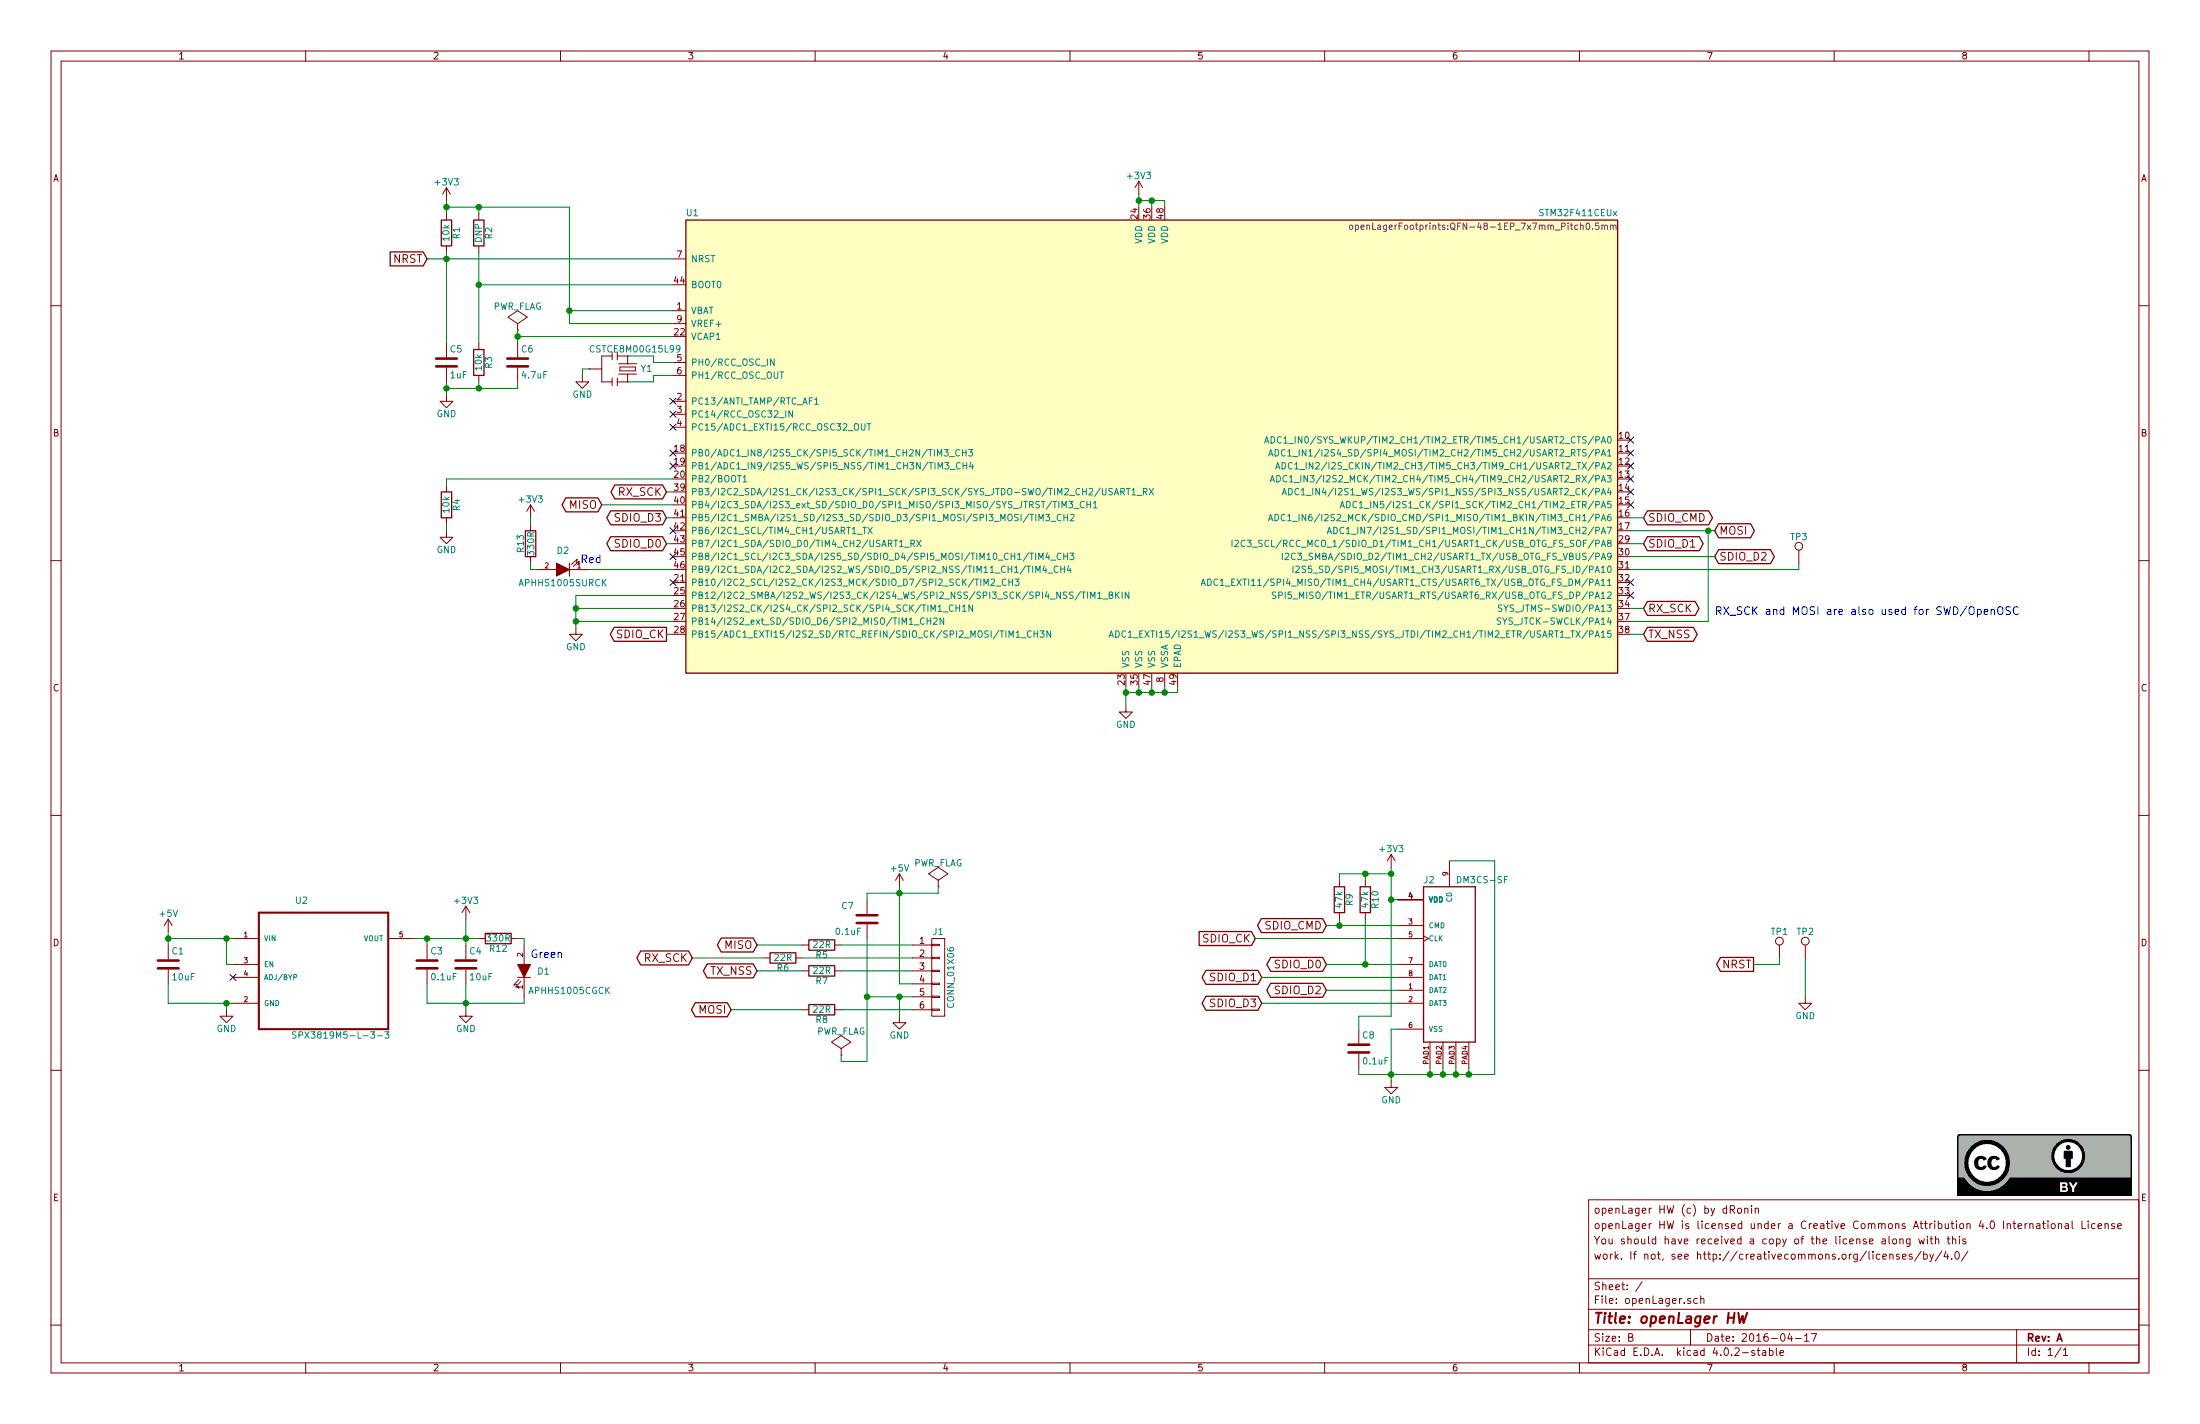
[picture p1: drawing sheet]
EESchema Schematic File Version 2
LIBS:power
LIBS:device
LIBS:transistors
LIBS:conn
LIBS:linear
LIBS:regul
LIBS:74xx
LIBS:cmos4000
LIBS:adc-dac
LIBS:memory
LIBS:xilinx
LIBS:microcontrollers
LIBS:dsp
LIBS:microchip
LIBS:analog_switches
LIBS:motorola
LIBS:texas
LIBS:intel
LIBS:audio
LIBS:interface
LIBS:digital-audio
LIBS:philips
LIBS:display
LIBS:cypress
LIBS:siliconi
LIBS:opto
LIBS:atmel
LIBS:contrib
LIBS:valves
LIBS:stm32
LIBS:openLager-cache
EELAYER 25 0
EELAYER END
$Descr B 17000 11000
encoding utf-8
Sheet 1 1
Title "openLager HW"
Date "2016-04-17"
Rev "A"
Comp ""
Comment1 "work. If not, see http://creativecommons.org/licenses/by/4.0/"
Comment2 "You should have received a copy of the license along with this"
Comment3 "openLager HW is licensed under a Creative Commons Attribution 4.0 International License"
Comment4 "openLager HW (c) by dRonin"
$EndDescr
$Comp
L SMD-RESONATOR-8MHZ-33PF-0.1%(3P-3.2X1.3MM) Y1
U 1 1
P 4850 2850
F 0 "Y1" V 4850 2950 50  0000 L CNN
F 1 "CSTCE8M00G15L99" V 4700 2550 50  0000 L CNN
F 2 "openLagerFootprints:X3-SMD-3.6X1.3X0.8MM" H 4850 2850 50  0001 L CNN
F 3 "" H 4850 2850 60  0000 C CNN
	1    4850 2850
	0    1    1    0   
$EndComp
$Comp
L GND #PWR01
U 1 1
P 1750 7800
F 0 "#PWR01" H 1750 7550 50  0001 C CNN
F 1 "GND" H 1750 7650 50  0000 C CNN
F 2 "" H 1750 7800 50  0000 C CNN
F 3 "" H 1750 7800 50  0000 C CNN
	1    1750 7800
	1    0    0    -1  
$EndComp
$Comp
L GND #PWR02
U 1 1
P 3600 7800
F 0 "#PWR02" H 3600 7550 50  0001 C CNN
F 1 "GND" H 3600 7650 50  0000 C CNN
F 2 "" H 3600 7800 50  0000 C CNN
F 3 "" H 3600 7800 50  0000 C CNN
	1    3600 7800
	1    0    0    -1  
$EndComp
$Comp
L +3V3 #PWR03
U 1 1
P 3600 7100
F 0 "#PWR03" H 3600 6950 50  0001 C CNN
F 1 "+3V3" H 3600 7240 50  0000 C CNN
F 2 "" H 3600 7100 50  0000 C CNN
F 3 "" H 3600 7100 50  0000 C CNN
	1    3600 7100
	1    0    0    -1  
$EndComp
$Comp
L +5V #PWR04
U 1 1
P 1300 7200
F 0 "#PWR04" H 1300 7050 50  0001 C CNN
F 1 "+5V" H 1300 7340 50  0000 C CNN
F 2 "" H 1300 7200 50  0000 C CNN
F 3 "" H 1300 7200 50  0000 C CNN
	1    1300 7200
	1    0    0    -1  
$EndComp
$Comp
L C C4
U 1 1
P 3600 7450
F 0 "C4" H 3625 7550 50  0000 L CNN
F 1 "10uF" H 3625 7350 50  0000 L CNN
F 2 "openLagerFootprints:C_0402" H 3638 7300 50  0001 C CNN
F 3 "" H 3600 7450 50  0000 C CNN
	1    3600 7450
	1    0    0    -1  
$EndComp
$Comp
L C C1
U 1 1
P 1300 7450
F 0 "C1" H 1325 7550 50  0000 L CNN
F 1 "10uF" H 1325 7350 50  0000 L CNN
F 2 "openLagerFootprints:C_0402" H 1338 7300 50  0001 C CNN
F 3 "" H 1300 7450 50  0000 C CNN
	1    1300 7450
	1    0    0    -1  
$EndComp
$Comp
L GND #PWR05
U 1 1
P 8700 5450
F 0 "#PWR05" H 8700 5200 50  0001 C CNN
F 1 "GND" H 8700 5300 50  0000 C CNN
F 2 "" H 8700 5450 50  0000 C CNN
F 3 "" H 8700 5450 50  0000 C CNN
	1    8700 5450
	1    0    0    -1  
$EndComp
$Comp
L +3V3 #PWR06
U 1 1
P 3450 1550
F 0 "#PWR06" H 3450 1400 50  0001 C CNN
F 1 "+3V3" H 3450 1690 50  0000 C CNN
F 2 "" H 3450 1550 50  0000 C CNN
F 3 "" H 3450 1550 50  0000 C CNN
	1    3450 1550
	1    0    0    -1  
$EndComp
$Comp
L R R1
U 1 1
P 3450 1800
F 0 "R1" V 3530 1800 50  0000 C CNN
F 1 "10k" V 3450 1800 50  0000 C CNN
F 2 "openLagerFootprints:R_0402" V 3380 1800 50  0001 C CNN
F 3 "" H 3450 1800 50  0000 C CNN
	1    3450 1800
	1    0    0    -1  
$EndComp
$Comp
L C C5
U 1 1
P 3450 2800
F 0 "C5" H 3475 2900 50  0000 L CNN
F 1 "1uF" H 3475 2700 50  0000 L CNN
F 2 "openLagerFootprints:C_0402" H 3488 2650 50  0001 C CNN
F 3 "" H 3450 2800 50  0000 C CNN
	1    3450 2800
	1    0    0    -1  
$EndComp
$Comp
L GND #PWR07
U 1 1
P 3450 3050
F 0 "#PWR07" H 3450 2800 50  0001 C CNN
F 1 "GND" H 3450 2900 50  0000 C CNN
F 2 "" H 3450 3050 50  0000 C CNN
F 3 "" H 3450 3050 50  0000 C CNN
	1    3450 3050
	1    0    0    -1  
$EndComp
$Comp
L R R3
U 1 1
P 3700 2800
F 0 "R3" V 3780 2800 50  0000 C CNN
F 1 "10k" V 3700 2800 50  0000 C CNN
F 2 "openLagerFootprints:R_0402" V 3630 2800 50  0001 C CNN
F 3 "" H 3700 2800 50  0000 C CNN
	1    3700 2800
	1    0    0    -1  
$EndComp
$Comp
L R R2
U 1 1
P 3700 1800
F 0 "R2" V 3780 1800 50  0000 C CNN
F 1 "DNP" V 3700 1800 50  0000 C CNN
F 2 "openLagerFootprints:R_0402" V 3630 1800 50  0001 C CNN
F 3 "" H 3700 1800 50  0000 C CNN
	1    3700 1800
	1    0    0    -1  
$EndComp
$Comp
L C C6
U 1 1
P 4000 2800
F 0 "C6" H 4025 2900 50  0000 L CNN
F 1 "4.7uF" H 4025 2700 50  0000 L CNN
F 2 "openLagerFootprints:C_0402" H 4038 2650 50  0001 C CNN
F 3 "" H 4000 2800 50  0000 C CNN
	1    4000 2800
	1    0    0    -1  
$EndComp
$Comp
L +3V3 #PWR08
U 1 1
P 8800 1500
F 0 "#PWR08" H 8800 1350 50  0001 C CNN
F 1 "+3V3" H 8800 1640 50  0000 C CNN
F 2 "" H 8800 1500 50  0000 C CNN
F 3 "" H 8800 1500 50  0000 C CNN
	1    8800 1500
	1    0    0    -1  
$EndComp
$Comp
L GND #PWR09
U 1 1
P 4500 2900
F 0 "#PWR09" H 4500 2650 50  0001 C CNN
F 1 "GND" H 4500 2750 50  0000 C CNN
F 2 "" H 4500 2900 50  0000 C CNN
F 3 "" H 4500 2900 50  0000 C CNN
	1    4500 2900
	1    0    0    -1  
$EndComp
$Comp
L R R4
U 1 1
P 3450 3900
F 0 "R4" V 3530 3900 50  0000 C CNN
F 1 "10k" V 3450 3900 50  0000 C CNN
F 2 "openLagerFootprints:R_0402" V 3380 3900 50  0001 C CNN
F 3 "" H 3450 3900 50  0000 C CNN
	1    3450 3900
	1    0    0    -1  
$EndComp
$Comp
L GND #PWR010
U 1 1
P 3450 4100
F 0 "#PWR010" H 3450 3850 50  0001 C CNN
F 1 "GND" H 3450 3950 50  0000 C CNN
F 2 "" H 3450 4100 50  0000 C CNN
F 3 "" H 3450 4100 50  0000 C CNN
	1    3450 4100
	1    0    0    -1  
$EndComp
Text GLabel 3300 2000 0    60   Input ~ 0
NRST
Text GLabel 12700 4000 2    60   BiDi ~ 0
SDIO_CMD
Text GLabel 12700 4200 2    60   BiDi ~ 0
SDIO_D1
Text GLabel 13250 4300 2    60   BiDi ~ 0
SDIO_D2
Text GLabel 5150 4200 0    60   BiDi ~ 0
SDIO_D0
Text GLabel 5150 4000 0    60   BiDi ~ 0
SDIO_D3
Text GLabel 5150 4900 0    60   Output ~ 0
SDIO_CK
Text GLabel 12700 4900 2    60   BiDi ~ 0
TX_NSS
Text GLabel 5150 3800 0    60   BiDi ~ 0
RX_SCK
Text GLabel 13250 4100 2    60   BiDi ~ 0
MOSI
Text GLabel 4650 3900 0    60   BiDi ~ 0
MISO
$Comp
L +3V3 #PWR011
U 1 1
P 10750 6700
F 0 "#PWR011" H 10750 6550 50  0001 C CNN
F 1 "+3V3" H 10750 6840 50  0000 C CNN
F 2 "" H 10750 6700 50  0000 C CNN
F 3 "" H 10750 6700 50  0000 C CNN
	1    10750 6700
	1    0    0    -1  
$EndComp
$Comp
L GND #PWR012
U 1 1
P 10750 8350
F 0 "#PWR012" H 10750 8100 50  0001 C CNN
F 1 "GND" H 10750 8200 50  0000 C CNN
F 2 "" H 10750 8350 50  0000 C CNN
F 3 "" H 10750 8350 50  0000 C CNN
	1    10750 8350
	1    0    0    -1  
$EndComp
Text GLabel 10250 7150 0    60   BiDi ~ 0
SDIO_CMD
Text GLabel 9700 7250 0    60   Input ~ 0
SDIO_CK
Text GLabel 10250 7450 0    60   BiDi ~ 0
SDIO_D0
Text GLabel 9750 7550 0    60   BiDi ~ 0
SDIO_D1
Text GLabel 10250 7650 0    60   BiDi ~ 0
SDIO_D2
Text GLabel 9750 7750 0    60   BiDi ~ 0
SDIO_D3
$Comp
L R R9
U 1 1
P 10350 6950
F 0 "R9" V 10430 6950 50  0000 C CNN
F 1 "47k" V 10350 6950 50  0000 C CNN
F 2 "openLagerFootprints:R_0402" V 10280 6950 50  0001 C CNN
F 3 "" H 10350 6950 50  0000 C CNN
	1    10350 6950
	1    0    0    -1  
$EndComp
$Comp
L R R10
U 1 1
P 10550 6950
F 0 "R10" V 10630 6950 50  0000 C CNN
F 1 "47k" V 10550 6950 50  0000 C CNN
F 2 "openLagerFootprints:R_0402" V 10480 6950 50  0001 C CNN
F 3 "" H 10550 6950 50  0000 C CNN
	1    10550 6950
	1    0    0    -1  
$EndComp
$Comp
L GND #PWR013
U 1 1
P 6950 7850
F 0 "#PWR013" H 6950 7600 50  0001 C CNN
F 1 "GND" H 6950 7700 50  0000 C CNN
F 2 "" H 6950 7850 50  0000 C CNN
F 3 "" H 6950 7850 50  0000 C CNN
	1    6950 7850
	1    0    0    -1  
$EndComp
$Comp
L +5V #PWR014
U 1 1
P 6950 6850
F 0 "#PWR014" H 6950 6700 50  0001 C CNN
F 1 "+5V" H 6950 6990 50  0000 C CNN
F 2 "" H 6950 6850 50  0000 C CNN
F 3 "" H 6950 6850 50  0000 C CNN
	1    6950 6850
	1    0    0    -1  
$EndComp
$Comp
L C C7
U 1 1
P 6700 7100
F 0 "C7" H 6500 7200 50  0000 L CNN
F 1 "0.1uF" H 6450 7000 50  0000 L CNN
F 2 "openLagerFootprints:C_0402" H 6738 6950 50  0001 C CNN
F 3 "" H 6700 7100 50  0000 C CNN
	1    6700 7100
	1    0    0    -1  
$EndComp
Text GLabel 5850 7500 0    60   BiDi ~ 0
TX_NSS
Text GLabel 5350 7400 0    60   BiDi ~ 0
RX_SCK
Text GLabel 5850 7300 0    60   BiDi ~ 0
MISO
Text GLabel 5650 7800 0    60   BiDi ~ 0
MOSI
$Comp
L R R7
U 1 1
P 6350 7500
F 0 "R7" V 6430 7500 50  0000 C CNN
F 1 "22R" V 6350 7500 50  0000 C CNN
F 2 "openLagerFootprints:R_0402" V 6280 7500 50  0001 C CNN
F 3 "" H 6350 7500 50  0000 C CNN
	1    6350 7500
	0    1    1    0   
$EndComp
$Comp
L R R6
U 1 1
P 6050 7400
F 0 "R6" V 6130 7400 50  0000 C CNN
F 1 "22R" V 6050 7400 50  0000 C CNN
F 2 "openLagerFootprints:R_0402" V 5980 7400 50  0001 C CNN
F 3 "" H 6050 7400 50  0000 C CNN
	1    6050 7400
	0    1    1    0   
$EndComp
$Comp
L R R5
U 1 1
P 6350 7300
F 0 "R5" V 6430 7300 50  0000 C CNN
F 1 "22R" V 6350 7300 50  0000 C CNN
F 2 "openLagerFootprints:R_0402" V 6280 7300 50  0001 C CNN
F 3 "" H 6350 7300 50  0000 C CNN
	1    6350 7300
	0    1    1    0   
$EndComp
$Comp
L R R8
U 1 1
P 6350 7800
F 0 "R8" V 6430 7800 50  0000 C CNN
F 1 "22R" V 6350 7800 50  0000 C CNN
F 2 "openLagerFootprints:R_0402" V 6280 7800 50  0001 C CNN
F 3 "" H 6350 7800 50  0000 C CNN
	1    6350 7800
	0    1    1    0   
$EndComp
NoConn ~ 12600 3500
NoConn ~ 12600 3800
NoConn ~ 12600 3900
NoConn ~ 12600 4500
NoConn ~ 12600 4600
NoConn ~ 5200 3100
NoConn ~ 5200 3200
NoConn ~ 5200 3300
NoConn ~ 5200 3500
NoConn ~ 5200 3600
NoConn ~ 5200 4100
NoConn ~ 5200 4300
NoConn ~ 5200 4500
$Comp
L PWR_FLAG #FLG015
U 1 1
P 7250 6850
F 0 "#FLG015" H 7250 6945 50  0001 C CNN
F 1 "PWR_FLAG" H 7250 7030 50  0000 C CNN
F 2 "" H 7250 6850 50  0000 C CNN
F 3 "" H 7250 6850 50  0000 C CNN
	1    7250 6850
	1    0    0    -1  
$EndComp
$Comp
L PWR_FLAG #FLG016
U 1 1
P 4000 2550
F 0 "#FLG016" H 4000 2645 50  0001 C CNN
F 1 "PWR_FLAG" H 4000 2730 50  0000 C CNN
F 2 "" H 4000 2550 50  0000 C CNN
F 3 "" H 4000 2550 50  0000 C CNN
	1    4000 2550
	1    0    0    -1  
$EndComp
$Comp
L PWR_FLAG #FLG017
U 1 1
P 6500 8150
F 0 "#FLG017" H 6500 8245 50  0001 C CNN
F 1 "PWR_FLAG" H 6500 8330 50  0000 C CNN
F 2 "" H 6500 8150 50  0000 C CNN
F 3 "" H 6500 8150 50  0000 C CNN
	1    6500 8150
	1    0    0    -1  
$EndComp
$Comp
L CONN_01X06 J1
U 1 1
P 7250 7550
F 0 "J1" H 7250 7900 50  0000 C CNN
F 1 "CONN_01X06" V 7350 7550 50  0000 C CNN
F 2 "openLagerFootprints:Socket_Strip_Straight_1x06" H 7250 7550 50  0001 C CNN
F 3 "" H 7250 7550 50  0000 C CNN
	1    7250 7550
	1    0    0    -1  
$EndComp
$Comp
L LED D1
U 1 1
P 4050 7500
F 0 "D1" V 4050 7650 50  0000 C CNN
F 1 "APHHS1005CGCK" V 3900 7850 50  0000 C CNN
F 2 "openLagerFootprints:LED_0603" H 4050 7500 50  0001 C CNN
F 3 "" H 4050 7500 50  0000 C CNN
	1    4050 7500
	0    1    -1   0   
$EndComp
$Comp
L LED D2
U 1 1
P 4350 4400
F 0 "D2" H 4350 4250 50  0000 C CNN
F 1 "APHHS1005SURCK" H 4350 4500 50  0000 C CNN
F 2 "openLagerFootprints:LED_0603" H 4350 4400 50  0001 C CNN
F 3 "" H 4350 4400 50  0000 C CNN
	1    4350 4400
	-1   0    0    1   
$EndComp
$Comp
L R R12
U 1 1
P 3850 7250
F 0 "R12" V 3930 7250 50  0000 C CNN
F 1 "330R" V 3850 7250 50  0000 C CNN
F 2 "openLagerFootprints:R_0402" V 3780 7250 50  0001 C CNN
F 3 "" H 3850 7250 50  0000 C CNN
	1    3850 7250
	0    1    1    0   
$EndComp
$Comp
L R R13
U 1 1
P 4100 4200
F 0 "R13" V 4180 4200 50  0000 C CNN
F 1 "330R" V 4100 4200 50  0000 C CNN
F 2 "openLagerFootprints:R_0402" V 4030 4200 50  0001 C CNN
F 3 "" H 4100 4200 50  0000 C CNN
	1    4100 4200
	-1   0    0    -1  
$EndComp
$Comp
L +3V3 #PWR018
U 1 1
P 4100 4000
F 0 "#PWR018" H 4100 3850 50  0001 C CNN
F 1 "+3V3" H 4100 4140 50  0000 C CNN
F 2 "" H 4100 4000 50  0000 C CNN
F 3 "" H 4100 4000 50  0000 C CNN
	1    4100 4000
	-1   0    0    -1  
$EndComp
$Comp
L GND #PWR019
U 1 1
P 4450 4850
F 0 "#PWR019" H 4450 4600 50  0001 C CNN
F 1 "GND" H 4450 4700 50  0000 C CNN
F 2 "" H 4450 4850 50  0000 C CNN
F 3 "" H 4450 4850 50  0000 C CNN
	1    4450 4850
	1    0    0    -1  
$EndComp
$Comp
L STM32F411CEUx U1
U 1 1
P 8900 3500
F 0 "U1" H 5300 5325 50  0000 L BNN
F 1 "STM32F411CEUx" H 12500 5325 50  0000 R BNN
F 2 "openLagerFootprints:QFN-48-1EP_7x7mm_Pitch0.5mm" H 12500 5275 50  0000 R TNN
F 3 "" H 8900 3500 50  0000 C CNN
	1    8900 3500
	1    0    0    -1  
$EndComp
Text Notes 4100 7400 0    60   ~ 0
Green
Text Notes 4650 4350 2    60   ~ 0
Red
NoConn ~ 12600 3600
$Comp
L DM3CS-SF J2
U 1 1
P 11100 7450
F 0 "J2" H 11000 8100 50  0000 L CNN
F 1 "DM3CS-SF" H 11250 8100 50  0000 L CNN
F 2 "openLagerFootprints:HRS_DM3CS-SF" H 11100 7450 50  0001 L CNN
F 3 "" H 11100 7450 60  0000 C CNN
	1    11100 7450
	1    0    0    -1  
$EndComp
$Comp
L C C3
U 1 1
P 3300 7450
F 0 "C3" H 3325 7550 50  0000 L CNN
F 1 "0.1uF" H 3325 7350 50  0000 L CNN
F 2 "openLagerFootprints:C_0402" H 3338 7300 50  0001 C CNN
F 3 "" H 3300 7450 50  0000 C CNN
	1    3300 7450
	1    0    0    -1  
$EndComp
$Comp
L C C8
U 1 1
P 10500 8100
F 0 "C8" H 10525 8200 50  0000 L CNN
F 1 "0.1uF" H 10525 8000 50  0000 L CNN
F 2 "openLagerFootprints:C_0402" H 10538 7950 50  0001 C CNN
F 3 "" H 10500 8100 50  0000 C CNN
	1    10500 8100
	1    0    0    -1  
$EndComp
NoConn ~ 12600 3400
$Comp
L SPX3819M5-L-3-3 U2
U 1 1
P 2500 7350
F 0 "U2" H 2280 7741 50  0000 L CNN
F 1 "SPX3819M5-L-3-3" H 2250 6700 50  0000 L CNN
F 2 "openLagerFootprints:SOT95P280X145-5N" H 2500 7350 50  0001 L CNN
F 3 "" H 2500 7350 60  0000 C CNN
	1    2500 7350
	1    0    0    -1  
$EndComp
NoConn ~ 1800 7550
$Comp
L GND #PWR020
U 1 1
P 13950 7700
F 0 "#PWR020" H 13950 7450 50  0001 C CNN
F 1 "GND" H 13950 7550 50  0000 C CNN
F 2 "" H 13950 7700 50  0000 C CNN
F 3 "" H 13950 7700 50  0000 C CNN
	1    13950 7700
	1    0    0    -1  
$EndComp
Text GLabel 13550 7450 0    60   Output ~ 0
NRST
$Comp
L TEST_1P TP1
U 1 1
P 13750 7400
F 0 "TP1" H 13750 7600 50  0000 C CNN
F 1 "TEST_1P" H 13750 7600 50  0001 C CNN
F 2 "openLagerFootprints:Socket_Strip_Straight_1x01" H 13950 7400 50  0001 C CNN
F 3 "" H 13950 7400 50  0000 C CNN
	1    13750 7400
	1    0    0    -1  
$EndComp
$Comp
L TEST_1P TP2
U 1 1
P 13950 7400
F 0 "TP2" H 13950 7600 50  0000 C CNN
F 1 "TEST_1P" H 13950 7600 50  0001 C CNN
F 2 "openLagerFootprints:TP" H 14150 7400 50  0001 C CNN
F 3 "" H 14150 7400 50  0000 C CNN
	1    13950 7400
	1    0    0    -1  
$EndComp
Text GLabel 12700 4700 2    60   BiDi ~ 0
RX_SCK
Text Notes 13250 4750 0    60   ~ 0
RX_SCK and MOSI are also used for SWD/OpenOSC
$Comp
L TEST_1P TP3
U 1 1
P 13900 4350
F 0 "TP3" H 13900 4550 50  0000 C CNN
F 1 "TEST_1P" H 13900 4550 50  0001 C CNN
F 2 "openLagerFootprints:TP" H 14100 4350 50  0001 C CNN
F 3 "" H 14100 4350 50  0000 C CNN
	1    13900 4350
	1    0    0    -1  
$EndComp
Wire Wire Line
	4850 2750 5050 2750
Wire Wire Line
	5050 2750 5050 2800
Wire Wire Line
	5050 2800 5200 2800
Wire Wire Line
	4850 2950 5050 2950
Wire Wire Line
	5050 2950 5050 2900
Wire Wire Line
	5050 2900 5200 2900
Wire Wire Line
	4550 2850 4500 2850
Wire Wire Line
	4500 2850 4500 2900
Wire Wire Line
	12600 4000 12700 4000
Wire Wire Line
	13250 4100 12600 4100
Wire Wire Line
	12600 4200 12700 4200
Wire Wire Line
	13250 4300 12600 4300
Wire Wire Line
	5200 3800 5150 3800
Wire Wire Line
	5200 3900 4650 3900
Wire Wire Line
	5200 4000 5150 4000
Wire Wire Line
	5200 4200 5150 4200
Wire Wire Line
	5200 4900 5150 4900
Wire Wire Line
	6200 7800 5650 7800
Wire Wire Line
	5850 7300 6200 7300
Wire Wire Line
	5900 7400 5350 7400
Wire Wire Line
	5850 7500 6200 7500
Wire Wire Line
	3450 4050 3450 4100
Wire Wire Line
	8700 5300 8700 5450
Wire Wire Line
	9000 5350 9000 5300
Wire Wire Line
	8700 5350 9100 5350
Connection ~ 8700 5350
Wire Wire Line
	8800 5300 8800 5350
Connection ~ 8800 5350
Wire Wire Line
	8900 5300 8900 5350
Connection ~ 8900 5350
Wire Wire Line
	10250 7150 10800 7150
Wire Wire Line
	10800 7250 9700 7250
Wire Wire Line
	10250 7450 10800 7450
Wire Wire Line
	10800 7550 9750 7550
Wire Wire Line
	10250 7650 10800 7650
Wire Wire Line
	10350 7100 10350 7150
Connection ~ 10350 7150
Wire Wire Line
	10550 7100 10550 7450
Connection ~ 10550 7450
Wire Wire Line
	6500 7300 7050 7300
Wire Wire Line
	6200 7400 7050 7400
Wire Wire Line
	6500 7500 7050 7500
Wire Wire Line
	6950 7600 7050 7600
Wire Wire Line
	6950 6850 6950 7600
Wire Wire Line
	6700 7700 7050 7700
Wire Wire Line
	6950 7700 6950 7850
Wire Wire Line
	6700 7250 6700 8200
Connection ~ 6950 7700
Wire Wire Line
	6700 6950 6700 6900
Wire Wire Line
	6700 6900 7250 6900
Connection ~ 6950 6900
Wire Wire Line
	7250 6900 7250 6850
Wire Wire Line
	7050 7800 6500 7800
Wire Wire Line
	6700 8200 6500 8200
Wire Wire Line
	6500 8200 6500 8150
Connection ~ 6700 7700
Wire Wire Line
	4100 4050 4100 4000
Wire Wire Line
	4450 4600 4450 4850
Wire Wire Line
	4450 4800 5200 4800
Wire Wire Line
	5200 4700 4450 4700
Connection ~ 4450 4800
Wire Wire Line
	5200 4600 4450 4600
Connection ~ 4450 4700
Wire Wire Line
	9750 7750 10800 7750
Wire Wire Line
	10800 7950 10750 7950
Wire Wire Line
	10750 7950 10750 8350
Wire Wire Line
	10500 8300 11550 8300
Wire Wire Line
	11050 8300 11050 8250
Connection ~ 10750 8300
Wire Wire Line
	11150 8300 11150 8250
Connection ~ 11050 8300
Wire Wire Line
	11250 8300 11250 8250
Connection ~ 11150 8300
Wire Wire Line
	11350 8300 11350 8250
Connection ~ 11250 8300
Wire Wire Line
	8800 1500 8800 1600
Wire Wire Line
	8800 1550 9000 1550
Wire Wire Line
	8900 1550 8900 1600
Connection ~ 8800 1550
Wire Wire Line
	9000 1550 9000 1600
Connection ~ 8900 1550
Wire Wire Line
	3450 1550 3450 1650
Wire Wire Line
	3700 1650 3700 1600
Wire Wire Line
	3450 1600 4400 1600
Connection ~ 3450 1600
Wire Wire Line
	3450 2950 3450 3050
Wire Wire Line
	3450 3000 4000 3000
Wire Wire Line
	3700 3000 3700 2950
Connection ~ 3450 3000
Wire Wire Line
	4000 3000 4000 2950
Connection ~ 3700 3000
Wire Wire Line
	4000 2550 4000 2650
Wire Wire Line
	4000 2600 5200 2600
Connection ~ 4000 2600
Wire Wire Line
	3300 2000 5200 2000
Wire Wire Line
	3450 1950 3450 2650
Connection ~ 3450 2000
Wire Wire Line
	3700 1950 3700 2650
Wire Wire Line
	5200 2200 3700 2200
Connection ~ 3700 2200
Wire Wire Line
	10500 8300 10500 8250
Wire Wire Line
	5200 3700 3450 3700
Wire Wire Line
	3450 3700 3450 3750
Wire Wire Line
	5200 2500 4400 2500
Wire Wire Line
	4400 2500 4400 1600
Connection ~ 3700 1600
Wire Wire Line
	5200 2400 4400 2400
Connection ~ 4400 2400
Wire Wire Line
	9100 5350 9100 5300
Connection ~ 9000 5350
Wire Wire Line
	3200 7250 3700 7250
Wire Wire Line
	3600 7100 3600 7300
Connection ~ 3600 7250
Wire Wire Line
	3300 7300 3300 7250
Connection ~ 3300 7250
Wire Wire Line
	4050 7750 4050 7700
Wire Wire Line
	3300 7750 4050 7750
Wire Wire Line
	3600 7600 3600 7800
Wire Wire Line
	3300 7600 3300 7750
Connection ~ 3600 7750
Wire Wire Line
	4000 7250 4050 7250
Wire Wire Line
	4050 7250 4050 7300
Wire Wire Line
	4550 4400 5200 4400
Wire Wire Line
	4100 4350 4100 4400
Wire Wire Line
	4100 4400 4150 4400
Wire Wire Line
	1800 7750 1300 7750
Wire Wire Line
	1300 7750 1300 7600
Wire Wire Line
	1750 7800 1750 7750
Connection ~ 1750 7750
Wire Wire Line
	1300 7200 1300 7300
Wire Wire Line
	1300 7250 1800 7250
Connection ~ 1300 7250
Wire Wire Line
	1800 7450 1750 7450
Wire Wire Line
	1750 7450 1750 7250
Connection ~ 1750 7250
Wire Wire Line
	13550 7450 13750 7450
Wire Wire Line
	13750 7450 13750 7400
Wire Wire Line
	13950 7400 13950 7700
Wire Wire Line
	12700 4700 12600 4700
Wire Wire Line
	12600 4400 13900 4400
Wire Wire Line
	13900 4400 13900 4350
Wire Wire Line
	13200 4100 13200 4800
Wire Wire Line
	13200 4800 12600 4800
Connection ~ 13200 4100
Wire Wire Line
	12700 4900 12600 4900
Wire Wire Line
	10500 7950 10500 7850
Wire Wire Line
	10500 7850 10750 7850
Wire Wire Line
	10750 7850 10750 6700
Wire Wire Line
	10800 6950 10750 6950
Connection ~ 10750 6950
Wire Wire Line
	10350 6800 10350 6750
Wire Wire Line
	10350 6750 10750 6750
Connection ~ 10750 6750
Wire Wire Line
	10550 6800 10550 6750
Connection ~ 10550 6750
Wire Wire Line
	11200 6650 11550 6650
Wire Wire Line
	11550 6650 11550 8300
Connection ~ 11350 8300
NoConn ~ 12600 3700
Entry Bus Bus
	19550 13450 19650 13550
Entry Bus Bus
	17050 9700 17150 9800
$EndSCHEMATC
